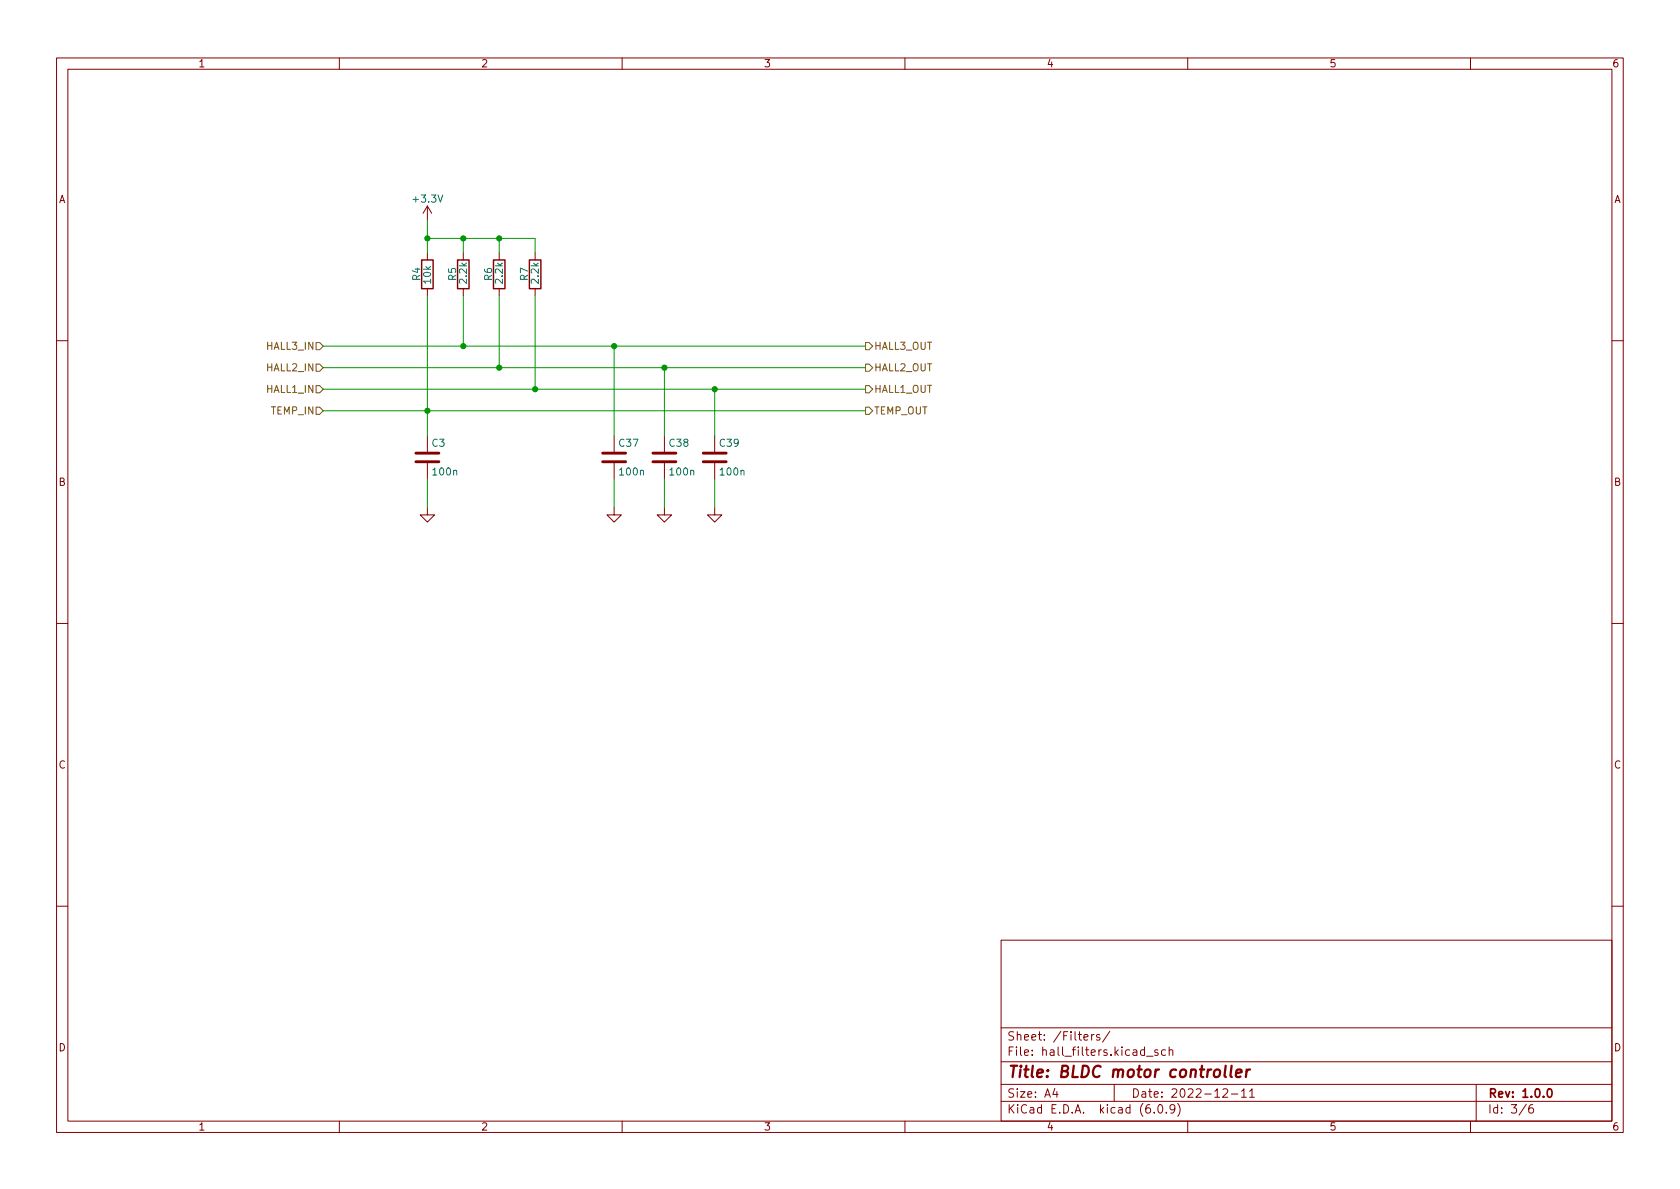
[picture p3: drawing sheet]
<svg xmlns="http://www.w3.org/2000/svg" width="297mm" height="210mm" viewBox="0 0 297 210" stroke-linecap="round" stroke-linejoin="round" font-family="sans-serif">
<g fill="none" stroke="#840000" stroke-width=".18">
<path d="M10 10.2h277v190.1h-277zM12 12.2h273v186.1h-273zM60 10.2v2M110 10.2v2M160 10.2v2M210 10.2v2M260 10.2v2M75.6 36.4l-.8 1.3M75.6 36.4v2.6M75.6 36.4l.7 1.3M75.6 44.7v1.3M75.6 51v1.3"/>
<path d="M81.9 44.7v1.3M81.9 51v1.3M88.3 44.7v1.3M88.3 51v1.3M94.6 44.7v1.3M94.6 51v1.3M10 60.2h2M75.6 77.1v2.8M108.6 77.1v2.8M117.5 77.1v2.8M126.4 77.1v2.8M285 60.2h2"/>
<path d="M75.6 89.8v1.3h1.2l-1.2 1.2-1.3-1.2h1.3M75.6 81.9v2.8M108.6 89.8v1.3h1.3l-1.3 1.2-1.3-1.2h1.3M108.6 81.9v2.8M117.5 89.8v1.3h1.2l-1.2 1.2-1.3-1.2h1.3M117.5 81.9v2.8M126.4 89.8v1.3h1.2l-1.2 1.2-1.3-1.2h1.3M126.4 81.9v2.8M10 110.2h2M285 110.2h2M10 160.2h2M177 166.3h108v32h-108z"/>
<path d="M285 160.2h2M60 198.3v2M110 198.3v2M160 198.3v2M177 194.8h108M177 191.8h108M177 187.8h108M177 181.8h108M186.5 192.5l-.4 1h1M186.9 193v1M191.6 183.4l.8-.1-.1-.3-.4-.1-.3 .2 .1 .8h.6M193 182.9v1"/>
<path d="M193.4 182.9l-.3 .1-.1 .2M194.4 183l-.3-.1-.2 .2v.3l.5 .1v.4h-.5M196.2 182.4l-1.3 1.9M197 191.8v3M202.7 186.8h1.2M204.1 196.7v.1M204.7 185.7l-.3-.1-.3 .2 .1 .3 .5 .1v.4h-.6M204.9 195.4l.2-.1a.81 .81 0 0 1 .6 .7 .81 .81 0 0 1-.3 .8h-.2a.81 .81 0 0 1-.6-.6 .81 .81 0 0 1 .3-.8zM206.1 185.7l-.5-.1-.2 .3v.4l.1 .3h.6M206.2 196.7v.1M206.7 185.8l.2-.2 .4 .1 .1 .9M206.7 185.1v1.5"/>
<path d="M207.7 196l-.3 .3h-.3l-.2-.3 .1-.6 .4-.1 .2 .2a.99 .99 0 0 1-.3 1.3h-.3M208.2 195.1a1.72 1.72 0 0 1 0 2.3M210 198.3v2M216.2 192.7l.6-.2 .2 .2 .1 .3-1 1h1M217.7 193.5h1.2M219.5 193l.4-.5v1.5M219.5 194h.9M220.9 193l.5-.5v1.5M220.9 194h.9M260 198.3v2M261 191.8v6.5M269.9 195.3l-1.3 1.9"/>
<path d="M271 195.3a.6 .6 0 0 0-.7 .7v.5l.1 .3h.5l.2-.1 .1-.5-.2-.2-.4-.1-.3 .3"/>
</g>
<path d="M273.8 192.6l.1-.1a.81 .81 0 0 1 .6 .7 .81 .81 0 0 1-.3 .8h-.1a.82 .82 0 0 1-.6-.6 .82 .82 0 0 1 .3-.8z" fill="none" stroke="#840000" stroke-width=".3"/>
<path d="M216.7 188.5l-.2 1.7 .3 .3M217.8 188.5l-.3 1.7 .3 .3M218.5 189.8l1-.2v-.4l-.2-.1-.6 .1-.2 1 .3 .3 .5-.1M220.4 189.1l-.1 1.4M221 189.1l-.4 .1-.2 .3" fill="none" stroke="#840000" stroke-width=".4"/>
<path d="M73.5 81.7h4.1M73.5 80.1h4.1M106.6 81.7h4M106.6 80.1h4M115.4 81.7h4.1M115.4 80.1h4.1M124.3 81.7h4.1M124.3 80.1h4.1" fill="none" stroke="#840000" stroke-width=".51"/>
<path d="M74.5 46h2.1v5h-2.1zM80.9 46h2v5h-2zM87.2 46h2.1v5h-2.1zM93.6 46h2v5h-2z" fill="none" stroke="#840000" stroke-width=".25"/>
<path d="M55.9 64.4h.6l.6 .6-.6 .7h-.6zM55.9 68.2h.6l.6 .6-.6 .7h-.6zM55.9 72h.6l.6 .6-.6 .7h-.6zM55.9 60.6h.6l.6 .6-.6 .6h-.6zM153 64.4h.7l.6 .6-.6 .7h-.7zM153 72h.7l.6 .6-.6 .7h-.7zM153 60.6h.7l.6 .6-.6 .6h-.7zM153 68.2h.7l.6 .6-.6 .7h-.7z" fill="none" stroke="#725600" stroke-width=".18"/>
<g fill="none" stroke="#009600" stroke-width=".18">
<path d="M75.6 39v5.7M75.6 42.2h19v2.5M75.6 52.3v24.8M81.9 42.2v2.5M81.9 52.3v8.9M88.3 42.2v2.5M88.3 52.3v12.7M94.6 52.3v16.5M57.1 65h95.9M57.1 72.6h95.9M57.1 61.2h95.9M57.1 68.8h95.9"/>
<path d="M108.6 61.2v15.9M117.5 65v12.1M126.4 68.8v8.3M75.6 84.7v5.1M108.6 84.7v5.1M117.5 84.7v5.1M126.4 84.7v5.1"/>
</g>
<g fill="#009600" stroke="#009600" stroke-width=".18">
<circle cx="117.5" cy="65" r=".46"/>
<circle cx="108.6" cy="61.2" r=".46"/>
<circle cx="126.4" cy="68.8" r=".46"/>
<circle cx="81.9" cy="42.2" r=".46"/>
<circle cx="88.3" cy="42.2" r=".46"/>
<circle cx="88.3" cy="65" r=".46"/>
<circle cx="81.9" cy="61.2" r=".46"/>
<circle cx="94.6" cy="68.8" r=".46"/>
<circle cx="75.6" cy="72.6" r=".46"/>
<circle cx="75.6" cy="42.2" r=".46"/>
</g>
<text font-size="2.8" fill="#840000" x="178" y="190.6">Title: BLDC motor controller</text>
<g font-size="2.1" fill="#840000">
<text x="178" y="184">Sheet: /Filters/</text>
<text x="178" y="186.7">File: hall_filters.kicad_sch</text>
<text x="178" y="196.9">KiCad E.D.A. kicad (6.0.9)</text>
<text x="178" y="194.1">Size: A4</text>
<text x="200" y="194.1">Date: 2022-12-11</text>
<text x="263" y="194.1">Rev: 1.0.0</text>
<text x="263" y="196.9">Id: 3/6</text>
</g>
<g font-size="1.8" fill="#840000">
<text x="35" y="11.9">1</text>
<text x="85" y="11.9">2</text>
<text x="135" y="11.9">3</text>
<text x="185" y="11.9">4</text>
<text x="235" y="11.9">5</text>
<text x="285" y="11.9">6</text>
<text x="10.3" y="35.9">A</text>
<text x="285.3" y="35.9">A</text>
<text x="10.3" y="85.9">B</text>
<text x="285.3" y="85.9">B</text>
<text x="10.3" y="135.9">C</text>
<text x="285.3" y="135.9">C</text>
<text x="10.3" y="185.9">D</text>
<text x="285.3" y="185.9">D</text>
<text x="35" y="199.9">1</text>
<text x="85" y="199.9">2</text>
<text x="135" y="199.9">3</text>
<text x="185" y="199.9">4</text>
<text x="235" y="199.9">5</text>
<text x="285" y="199.9">6</text>
</g>
<g font-size="1.8" fill="#006464">
<text x="73.2" y="35.8">+3.3V</text>
<text x="74.3" y="49.6" transform="rotate(-90 74.3 49.6)">R4</text>
<text x="76.2" y="50.1" transform="rotate(-90 76.2 50.1)">10k</text>
<text x="80.6" y="49.6" transform="rotate(-90 80.6 49.6)">R5</text>
<text x="82.5" y="50" transform="rotate(-90 82.5 50)">2.2k</text>
<text x="87" y="49.6" transform="rotate(-90 87 49.6)">R6</text>
<text x="88.9" y="50" transform="rotate(-90 88.9 50)">2.2k</text>
<text x="93.3" y="49.6" transform="rotate(-90 93.3 49.6)">R7</text>
<text x="95.2" y="50" transform="rotate(-90 95.2 50)">2.2k</text>
<text x="76.4" y="79">C3</text>
<text x="109.5" y="79">C37</text>
<text x="118.4" y="79">C38</text>
<text x="127.3" y="79">C39</text>
<text x="76.7" y="84.1">100n</text>
<text x="109.7" y="84.1">100n</text>
<text x="118.6" y="84.1">100n</text>
<text x="127.5" y="84.1">100n</text>
</g>
<g font-size="1.8" fill="#725600">
<text x="47.2" y="65.7">HALL2_IN</text>
<text x="47.2" y="61.8">HALL3_IN</text>
<text x="154.5" y="65.7">HALL2_OUT</text>
<text x="154.5" y="61.8">HALL3_OUT</text>
<text x="47.2" y="69.5">HALL1_IN</text>
<text x="154.5" y="69.5">HALL1_OUT</text>
<text x="48" y="73.3">TEMP_IN</text>
<text x="154.5" y="73.3">TEMP_OUT</text>
</g>
</svg>
